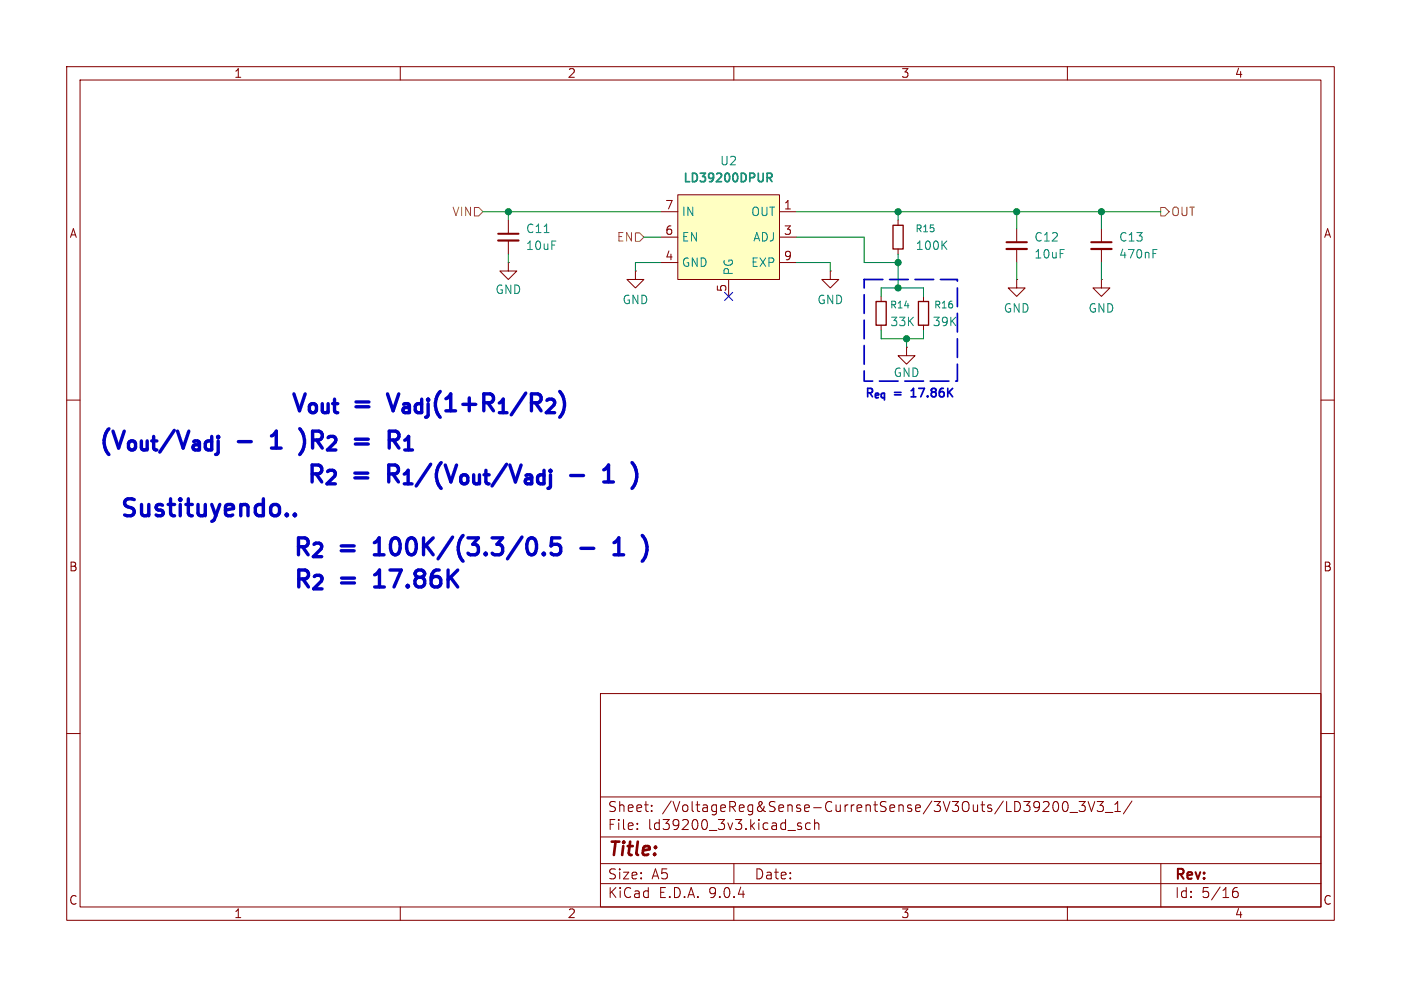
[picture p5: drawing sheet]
<svg xmlns="http://www.w3.org/2000/svg" width="210mm" height="148mm" viewBox="0 0 210 148" stroke-linecap="round" stroke-linejoin="round" font-family="sans-serif">
<g fill="none" stroke="#840000" stroke-width=".15">
<path d="M10 10h190v128h-190zM12 12h186v124h-186zM60 10v2M110 10v2M160 10v2M134.6 33v.8M134.6 37.3v.8M152.4 34.3v2M152.4 37.3v2.1M165.1 34.3v2M165.1 37.3v2.1M95.2 40.6v1.3h1.3l-1.3 1.3-1.2-1.3h1.2"/>
<path d="M95.2 40.6h.1M132.1 44.5v.7M132.1 48.8v.7M135.9 52.1v1.2h1.3l-1.3 1.3-1.3-1.3h1.3M135.9 52.1h.1M138.4 44.5v.7M138.4 48.8v.7M152.4 41.9v1.3h1.3l-1.3 1.3-1.3-1.3h1.3M152.4 41.9h.1M165.1 41.9v1.3h1.3l-1.3 1.3-1.3-1.3h1.3M165.1 41.9h.1M10 60h2"/>
<path d="M198 60h2M10 110h2M90 104h108v32h-108zM90 119.5h108M198 110h2M60 136v2M90 132.5h108M90 129.5h108M90 125.5h108M95.5 124.2v.2M95.5 123.5v.1M97.7 121.5v.2"/>
<path d="M97.7 120.8v.1M110 136v2M110 129.5v3M120.1 123.5l-.3-.1-.3 .2 .1 .2 .5 .2v.3h-.6M121.5 123.5l-.5-.1-.2 .3v.4l.1 .2h.6M122.1 123.5a.37 .37 0 0 1 .7 .1v.8M122.1 122.9v1.5M157.9 120.5l.1-.2 .3-.1a.94 .94 0 0 1 0 1.5l-.3-.1-.1-.2M159.4 120.3l.3-.1a.94 .94 0 0 1 0 1.5h-.1a.91 .91 0 0 1-.2-1.4zM160 136v2M160.4 121.8h1.1M161.7 120.2h1l-.5 .6a.41 .41 0 0 1 .5 .2v.4l-.2 .2-.5 .1-.3-.2"/>
<path d="M163.1 120.2l.5 1.5 .5-1.5M164.5 120.2h.9l-.5 .6a.41 .41 0 0 1 .5 .2v.4l-.2 .2-.5 .1-.2-.2M165.7 121.8h1.1M167.1 121.7h.9M167.1 120.6l.4-.4v1.5M169.7 120.1l-1.3 1.9M174 129.5v6.5M184.8 133.9l.2-.2h.5l.1 .2v.4l-.3 .3-.4-.1-.1-.2M185.5 133.1a.59 .59 0 0 0-.7 .6"/>
</g>
<path d="M150.9 36.3h3M163.6 36.3h3" fill="none" stroke="#840000" stroke-width=".3"/>
<path d="M150.9 37.3h3M163.6 37.3h3" fill="none" stroke="#840000" stroke-width=".33"/>
<path d="M141.4 36.7l.5 .7M141.9 36.1l-.7 .8M172.8 38h.5M172.8 37.4h.6" fill="none" stroke="#008484" stroke-width=".15"/>
<path d="M133.9 33.8h1.5v3.5h-1.5zM131.3 45.2h1.5v3.6h-1.5zM137.7 45.2h1.5v3.6h-1.5z" fill="none" stroke="#840000" stroke-width=".2"/>
<path d="M101.6 29.2h15.2v12.7h-15.2z" fill="#ffffc2"/>
<g fill="none" stroke="#840000" stroke-width=".15">
<path d="M76.2 39.4v1.2h1.3l-1.3 1.3-1.3-1.3h1.3M76.2 39.4h.1M76.2 33v2.1M76.2 36.1v2M99.1 31.8h2.5M99.1 35.6h2.5M99.1 39.4h2.5M101.6 29.2h15.2v12.7h-15.2zM116.8 31.8h2.6M116.8 35.6h2.6M116.8 39.4h2.6M109.2 41.9v2.6"/>
<path d="M124.5 40.6v1.3h1.2l-1.2 1.3-1.3-1.3h1.3M124.5 40.6h.1"/>
</g>
<path d="M115 26h.5l.2 .2-.1 .4h-.6M115.3 26.6l.4 .6" fill="none" stroke="#008484" stroke-width=".25"/>
<path d="M74.7 35.1h3" fill="none" stroke="#840000" stroke-width=".3"/>
<path d="M74.7 36.1h3" fill="none" stroke="#840000" stroke-width=".33"/>
<path d="M81.6 34.9h.7" fill="none" stroke="#008484" stroke-width=".15"/>
<path d="M71.1 31.1h.7l.6 .7-.6 .6h-.7zM95.2 34.9h.7l.6 .7-.6 .6h-.7zM174 31.1h.6l.7 .7-.7 .6h-.6z" fill="none" stroke="#848400" stroke-width=".15"/>
<g fill="none" stroke="#008400" stroke-width=".15">
<path d="M72.4 31.8h26.7M76.2 31.8v1.2M76.2 38.1v1.3M96.5 35.6h2.6M99.1 39.4h-3.9v1.2M119.4 31.8h54.6M119.4 35.6h10.1v3.8h5.1M119.4 39.4h5.1v1.2M134.6 31.8v1.2M134.6 38.1v5.1M152.4 31.8v2.5M152.4 39.4v2.5"/>
<path d="M165.1 31.8v2.5M165.1 39.4v2.5M132.1 49.5v1.3h6.3v-1.3M132.1 44.5v-1.3h6.3v1.3M135.9 50.8v1.3"/>
</g>
<path d="M108.6 43.8l1.2 1.3M109.8 43.8l-1.2 1.3" fill="none" stroke="#000084" stroke-width=".15"/>
<g fill="none" stroke="#0000c2" stroke-width=".51">
<path d="M58.1 59.1l.8 2.5M43 77.1l.1 .1-.1 .1M44.2 77.1l.1 .1-.1 .1M44.2 77.1l-.1 .1 .1 .1M44.2 77.1v.2M45 64.4a2.94 2.94 0 0 1-.1 3.8M59 66l.8 1.2M59.3 64.7a.69 .69 0 0 1 .5 .6 .69 .69 0 0 1-.5 .7M60.7 67.5h1.1M60.7 66l.6-.6v2.1M56.1 83.2h1.5M56.2 88h1.4"/>
<path d="M56.4 81.3l-.3 .1M56.4 86.1l-.2 .1M79.6 80.7a.65 .65 0 0 1 .7 .4 1.49 1.49 0 0 1-.5 2.1h-.2M81.5 83l.1 .1-.1 .1M81.5 83l-.1 .1 .1 .1M81.5 83v.2M83.9 80.7h-1.2l-.1 1.2 .4-.3h.6l.2 .1 .2 .4v.6l-.1 .3-.3 .2h-.6l-.4-.2M87.1 82.2h1.9M92 83.2h1.5M92 81.4l.3-.1 .5-.6v2.5M96.3 80.3l.1 .1"/>
</g>
<path d="M136.6 59.5h.7M136.7 58.5l-.1 .1" fill="none" stroke="#0000c2" stroke-width=".25"/>
<path d="M129.5 41.9h14v15.3h-14z" fill="none" stroke="#0000c2" stroke-width=".25" stroke-dasharray="2.8 1"/>
<g fill="#008400" stroke="#008400" stroke-width=".15">
<circle cx="76.2" cy="31.8" r=".46"/>
<circle cx="135.9" cy="50.8" r=".46"/>
<circle cx="134.6" cy="43.2" r=".46"/>
<circle cx="152.4" cy="31.8" r=".46"/>
<circle cx="134.6" cy="31.8" r=".46"/>
<circle cx="134.6" cy="39.4" r=".46"/>
<circle cx="165.1" cy="31.8" r=".46"/>
</g>
<g font-size="3.5" fill="#0000c2">
<text x="43.3" y="62.5">V_{out}</text>
<text x="53.3" y="62.5">=</text>
<text x="59.4" y="62.5">V_{adj}(1+R_{1}/R_{2})</text>
<text x="14.4" y="68.1">(V_{out}/V_{adj}1</text>
<text x="47" y="68.1">)R_{2}=</text>
<text x="45.7" y="73.2">R_{2}</text>
<text x="53.1" y="73.2">=</text>
<text x="59.2" y="73.2">R_{1}/(V_{out}/V_{adj}</text>
<text x="93.6" y="73.2">1</text>
<text x="17.7" y="78.2">Sustituyendo..</text>
<text x="43.6" y="84.1">R_{2}</text>
<text x="43.7" y="88.9">R_{2}</text>
<text x="51.1" y="84.1">=</text>
<text x="51.1" y="88.9">=</text>
<text x="57.2" y="84.1">100K/(3.3/0.5</text>
<text x="57.2" y="88.9">17.86K</text>
<text x="95.1" y="84.1">1</text>
</g>
<text font-size="2.8" fill="#840000" x="91" y="128.9">Title:</text>
<g font-size="2.1" fill="#840000">
<text x="91" y="124.7">File:</text>
<text x="91" y="122">Sheet:</text>
<text x="97.1" y="124.7">ld39200_3v3.kicad_sch</text>
<text x="99.2" y="122">/VoltageReg&amp;Sense-CurrentSense/3V3Outs/LD39200_3V3_1/</text>
<text x="91" y="134.9">KiCad</text>
<text x="91" y="132.1">Size:</text>
<text x="97.7" y="132.1">A5</text>
<text x="98.7" y="134.9">E.D.A.</text>
<text x="106.3" y="134.9">9.0.4</text>
<text x="113" y="132.1">Date:</text>
<text x="176" y="132.3">Rev:</text>
<text x="176" y="134.9">Id:</text>
<text x="180.1" y="134.9">5/16</text>
</g>
<g font-size="1.8" fill="#840000">
<text x="35" y="11.9">1</text>
<text x="85" y="11.9">2</text>
<text x="135" y="11.9">3</text>
<text x="185" y="11.9">4</text>
<text x="10.3" y="35.9">A</text>
<text x="99.6" y="31.5">7</text>
<text x="99.6" y="35.3">6</text>
<text x="117.4" y="31.5">1</text>
<text x="117.4" y="35.3">3</text>
<text x="198.4" y="35.9">A</text>
<text x="99.6" y="39.1">4</text>
<text x="117.4" y="39.1">9</text>
<text x="109" y="43.9" transform="rotate(-90 109 43.9)">5</text>
<text x="10.3" y="85.9">B</text>
<text x="198.3" y="85.9">B</text>
<text x="10.3" y="135.9">C</text>
<text x="35" y="137.9">1</text>
<text x="85" y="137.9">2</text>
<text x="135" y="137.9">3</text>
<text x="185" y="137.9">4</text>
<text x="198.3" y="135.9">C</text>
</g>
<g font-size="1.8" fill="#008484">
<text x="102.2" y="27.7">LD39200DPUR</text>
<text x="107.8" y="25">U2</text>
<text x="78.7" y="35.2">C11</text>
<text x="102.1" y="32.6">IN</text>
<text x="112.5" y="32.6">OUT</text>
<text x="78.7" y="37.7">10uF</text>
<text x="102.1" y="36.4">EN</text>
<text x="102.1" y="40.2">GND</text>
<text x="110.1" y="41.4" transform="rotate(-90 110.1 41.4)">PG</text>
<text x="112.5" y="40.2">EXP</text>
<text x="112.8" y="36.4">ADJ</text>
<text x="137.2" y="37.7">100K</text>
<text x="154.9" y="36.4">C12</text>
<text x="154.9" y="39">10uF</text>
<text x="167.6" y="39">470nF</text>
<text x="167.6" y="36.4">C13</text>
<text x="74.2" y="44.3">GND</text>
<text x="93.2" y="45.8">GND</text>
<text x="122.4" y="45.8">GND</text>
<text x="150.4" y="47.1">GND</text>
<text x="163.1" y="47.1">GND</text>
<text x="133.4" y="49.1">33K</text>
<text x="139.7" y="49.1">39K</text>
<text x="133.9" y="56.7">GND</text>
</g>
<g font-size="1.8" fill="#848400">
<text x="67.7" y="32.6">VIN</text>
<text x="175.5" y="32.6">OUT</text>
<text x="92.4" y="36.4">EN</text>
</g>
<g font-size="1.8" fill="#0000c2">
<text x="129.5" y="59.9">R_{eq}</text>
<text x="134" y="59.9">=</text>
<text x="137.1" y="59.9">17.86K</text>
</g>
<g font-size="1.4" fill="#008484">
<text x="137.1" y="35">R15</text>
<text x="133.3" y="46.5">R14</text>
<text x="139.9" y="46.5">R16</text>
</g>
</svg>
